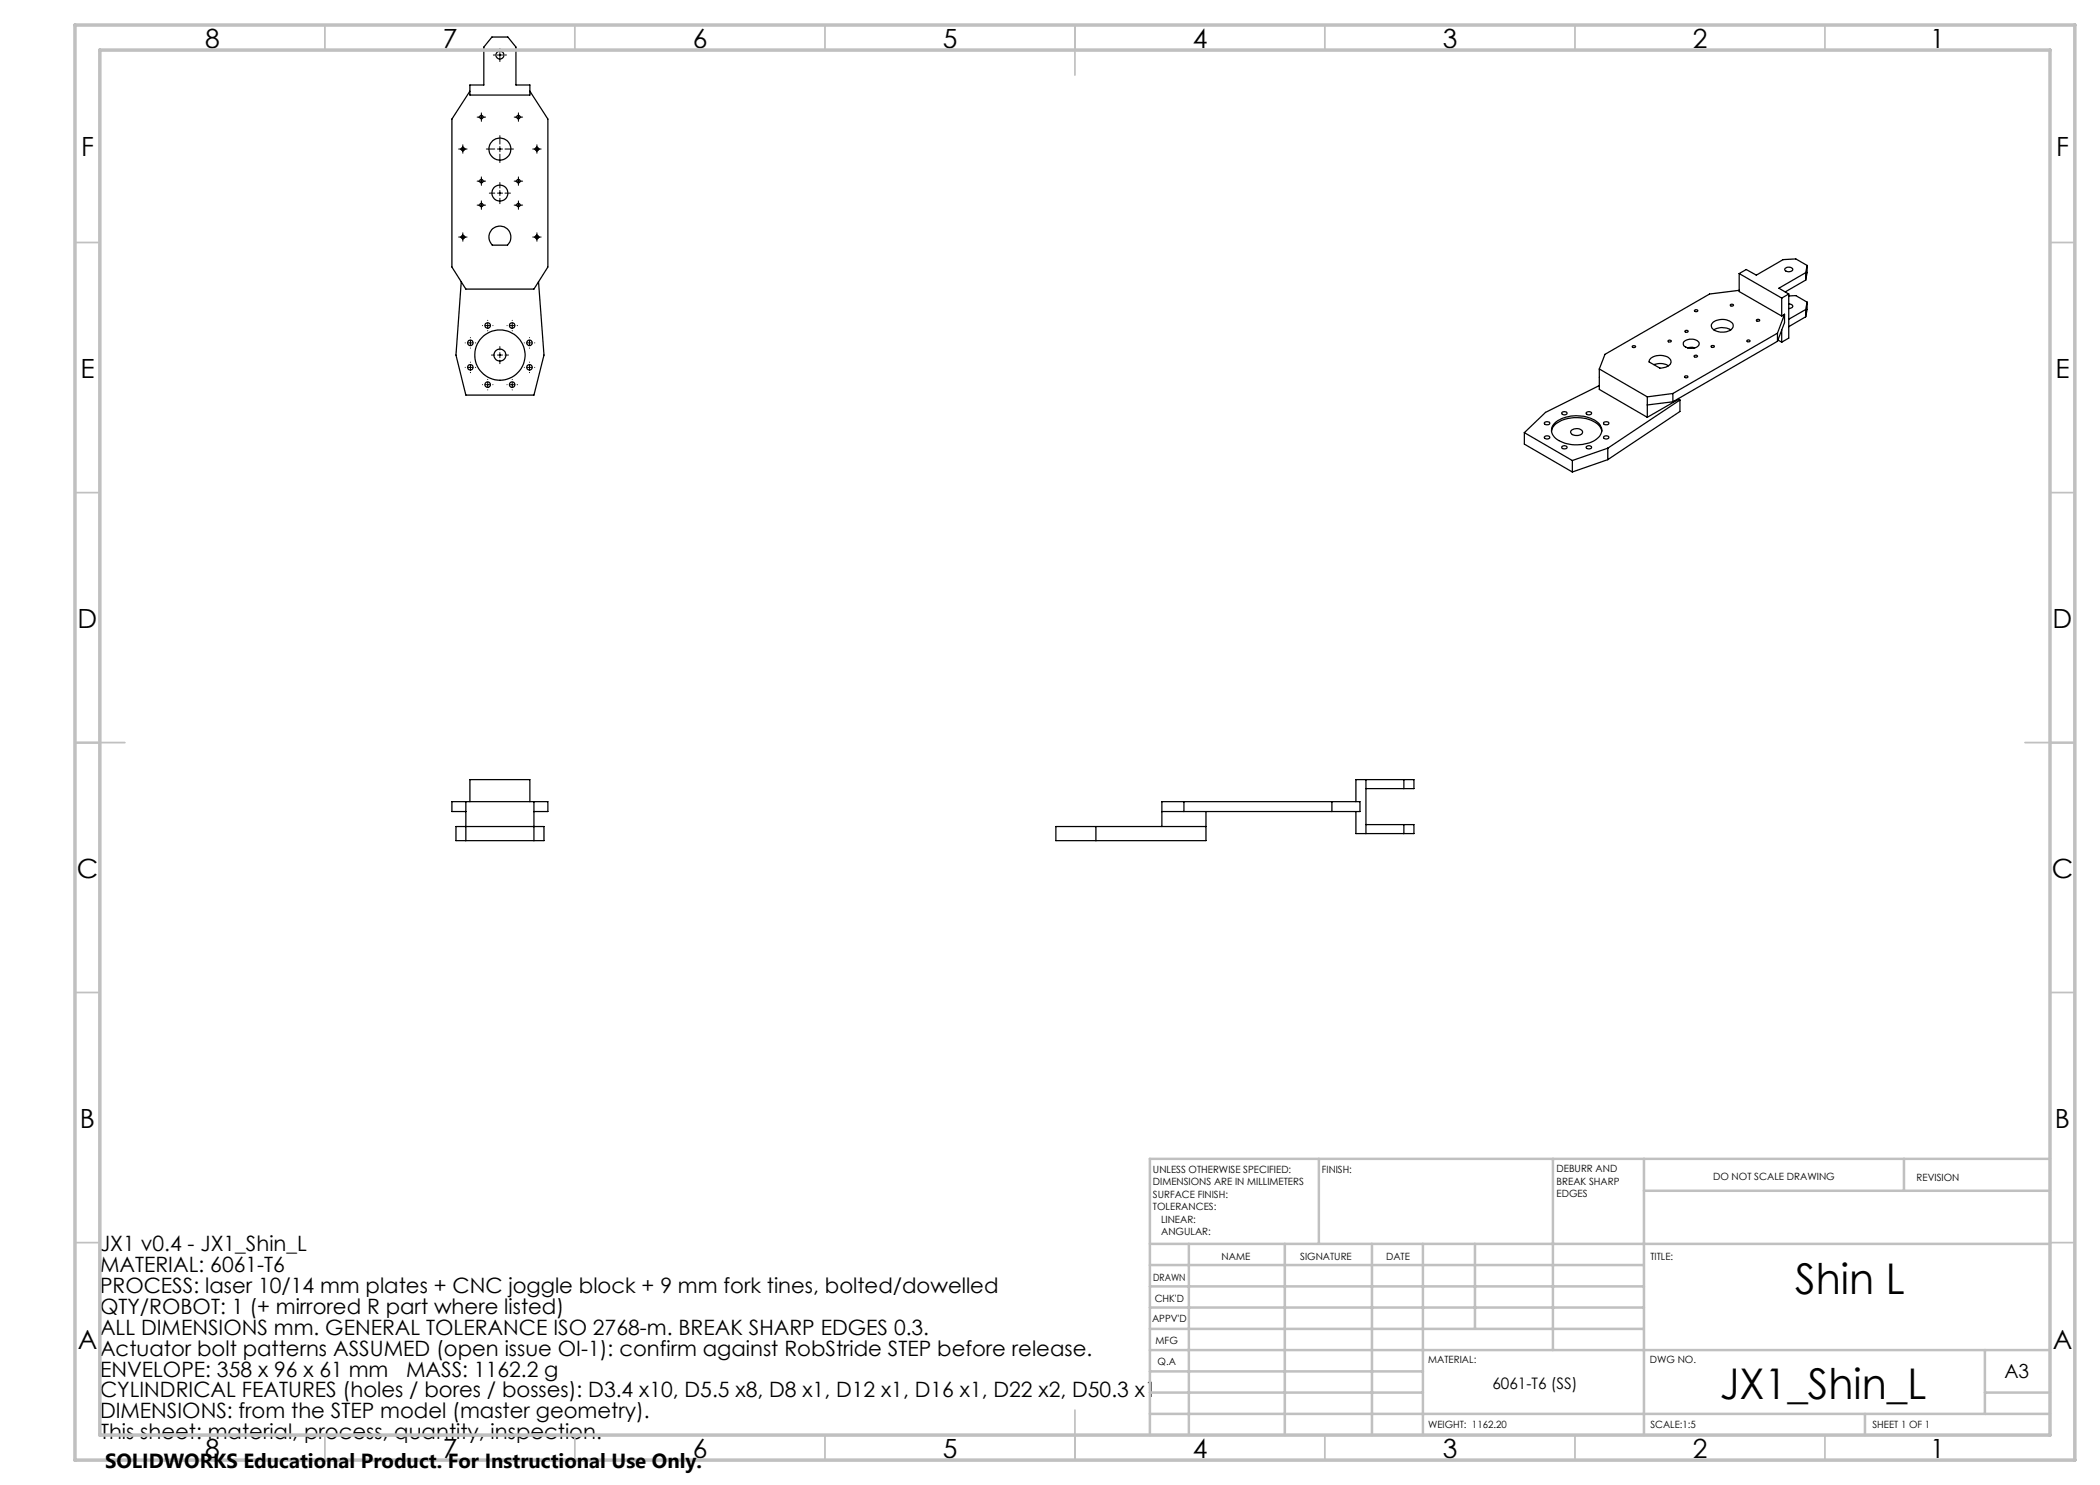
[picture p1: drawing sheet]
<svg xmlns="http://www.w3.org/2000/svg" width="420mm" height="297mm" viewBox="0 0 420 297" stroke-linecap="round" stroke-linejoin="round" font-family="sans-serif">
<g fill="none" stroke="#000" stroke-width=".25">
<path d="M94 18.2l-3.6 5.6v29.6l2.8 4.4h13.6l2.8-4.4v-29.6l-3.6-5.6M98.4 7.4h3.2l1.6 2v7.6h2.8v2h-12v-2h2.8v-7.6zM92.3 56.3l-1.1 14.7 2 8h13.6l2-8-1.1-14.7M98.6 45.7a2.21 2.21 0 0 1 3 .3 2.21 2.21 0 0 1-.1 3h-3a2.26 2.26 0 0 1 .1-3.3zM347.8 54.7v3.6l8.5 4.9M347.8 58.1l-5.9 .7-20.9 12.1-1.1 2.9M347.8 54.7l8.5 4.9M356.3 59.6v3.6M357 53.7a1 1 0 0 1 1.6 .2 .95 .95 0 0 1-1.7 0zM357.8 58.8l-1.5 .8M357.8 58.8v8.8l-1.5 .8M357.8 59.2l1.4-.1 2.2 1.3"/>
<path d="M361.1 54.5l-5.3 3.1 2 1.2M361.1 54.5v1.5M361.1 56l-4.1 2.4M361.4 53.1l-2.2-1.3-2.6 .1-5.3 3.1-2.1-1.1-1.4 .8M361.4 53.1l-.3 1.4M361.4 53.1v1.4l-.3 1.5M319.9 77.1l-10.8 5.4-4.2 4M319.9 73.8v4.1l9.6 5.6M319.9 73.8l9.6 5.6M326.5 69.2h.6a.32 .32 0 0 1-.3 .3 .32 .32 0 0 1-.3-.3zM329.5 79.4v4.1M330.2 71.6a3.1 3.1 0 0 1 3.8 .3 1.05 1.05 0 0 1-.8 1.5l-1.2 .2-2.2-1.2 .1-.4z"/>
<path d="M330.8 72.9a3.4 3.4 0 0 1 2.9 .3M333.6 68.2a.36 .36 0 0 1 .4-.2 .36 .36 0 0 1 .3 .3 .35 .35 0 0 1-.4 .1 .35 .35 0 0 1-.3-.2zM334.6 78.7l-5.1 .7M334.6 78.7v1.7M335.7 79.9l-6.2 3.6M335.7 79.9l.3 .1M335.7 79.7v.2M336.8 68.3a2.11 2.11 0 0 1 3 .3 1.33 1.33 0 0 1-1.7 1.1 1.32 1.32 0 0 1-1.4-1.1zM337 75.2h.5a.26 .26 0 0 1-.2 .4 .26 .26 0 0 1-.3-.4zM337 66.2a.29 .29 0 0 1 .4-.2 .29 .29 0 0 1 .1 .4l-.3 .1zM337.5 69.6l.7-.1 .8 .1M338.8 71.2a.35 .35 0 0 1 .4-.2 .35 .35 0 0 1 .3 .3 .35 .35 0 0 1-.4 .2 .35 .35 0 0 1-.3-.3z"/>
<path d="M338.9 62.1a.3 .3 0 0 1 .4-.2 .3 .3 0 0 1 .2 .4h-.4zM342.2 69.2a.3 .3 0 0 1 .4-.1 .3 .3 0 0 1 .2 .3h-.5zM342.6 64.4a3 3 0 0 1 4 .4 1.41 1.41 0 0 1-1.5 1.6 2.56 2.56 0 0 1-2.8-1v-.4zM342.8 66a3.3 3.3 0 0 1 3.3 0M346.1 60.9l.6 .1a.27 .27 0 0 1-.3 .2 .27 .27 0 0 1-.3-.3zM349.5 68l.5 .1a.31 .31 0 0 1-.3 .3 .31 .31 0 0 1-.3-.3zM351.3 64a.31 .31 0 0 1 .4-.1 .31 .31 0 0 1 .2 .3h-.5zM355.5 66.6l-20.9 12.1M355.5 66.6v1.7M355.5 68.3l-20.9 12.1M355.6 68l.7 .4M356.3 66v2.4"/>
<path d="M356.9 62.9l-.6 .3M356.9 62.9l-1.4 3.7M356.9 62.9v1.6l-1.4 3.8M357.8 60.8a.53 .53 0 0 1 .6 .1 .53 .53 0 0 1 .1 .6l-.7 .2M361.1 61.9v1.5M361.1 61.9l-3.3 1.9M361.1 63.4l-3.3 1.9M361.4 60.4v1.5l-.3 1.5M361.4 60.4l-.3 1.5M304.9 86.5l9.6 5.6M304.9 86.5v2.3l9.6 5.6M308.9 87.4a.64 .64 0 0 1 1.1 .1 .61 .61 0 0 1-.6 .3 .61 .61 0 0 1-.5-.4z"/>
<path d="M308.9 84.5a.67 .67 0 0 1 1.1 .2 .64 .64 0 0 1-1.1-.1zM310.3 86.3a3.6 3.6 0 0 1 3.4-2.6 6.7 6.7 0 0 1 6.3 1.6l.4 1M311 84.6a7.2 7.2 0 0 1 8.8 .1 2.06 2.06 0 0 1-.7 3.3 7.4 7.4 0 0 1-8.2-.6 1.92 1.92 0 0 1 .1-2.8zM312.4 89.3a.54 .54 0 0 1 .6-.2 .54 .54 0 0 1 .4 .5 .54 .54 0 0 1-.6 .2 .54 .54 0 0 1-.4-.5zM312.4 82.5a.54 .54 0 0 1 .6-.2 .54 .54 0 0 1 .4 .5 .54 .54 0 0 1-.6 .2 .54 .54 0 0 1-.4-.5zM314.3 86.1a1.52 1.52 0 0 1 2.2 .2 1.14 1.14 0 0 1-1.6 .8 .64 .64 0 0 1-.6-.3 .64 .64 0 0 1 0-.7zM314.5 92.1v2.3M317.3 82.5a.54 .54 0 0 1 .6-.2 .54 .54 0 0 1 .4 .5 .65 .65 0 0 1-1.1-.2zM317.3 89.3a.54 .54 0 0 1 .6-.2 .54 .54 0 0 1 .4 .5 .66 .66 0 0 1-1.1-.2zM320.7 84.5a.67 .67 0 0 1 1.1 .2 .61 .61 0 0 1-1.1-.1zM320.9 87.2a.54 .54 0 0 1 .8 .4 .54 .54 0 0 1-.6 .2 .54 .54 0 0 1-.4-.5zM321.6 89.6l-7.1 2.5"/>
<path d="M321.6 89.6v2.3M321.6 91.9l-7.1 2.5M334.6 80.4l-5.1 .6M336 80l-14.4 9.6M336 80v2.3l-14.4 9.6M273.2 157.7h9.6v-1.8h-11.6v4.4M273.2 155.9v10.8M280.8 155.9v1.8M91.2 165.3h17.6v2.8h-17.6zM93.2 160.3v7.8M93.2 162.3h-2.8v-2h19.2v2h-2.8M94 160.3v-4.4h12v4.4"/>
<path d="M106.8 160.3v7.8M219.2 165.3v2.8M232.4 162.3h39.6v-2h-39.6v5M236.8 160.3v2M241.2 162.3v5.8h-30v-2.8h30M266.4 160.3v2M271.2 162.3v4.4h11.6v-1.8h-9.6M280.8 164.9v1.8"/>
<circle cx="100" cy="11" r=".8"/>
<circle cx="92.6" cy="29.8" r=".33"/>
<circle cx="96.3" cy="36.2" r=".35"/>
<circle cx="96.3" cy="23.4" r=".34"/>
<circle cx="100" cy="29.8" r="2.2"/>
<circle cx="100" cy="38.6" r="1.6"/>
<circle cx="103.7" cy="36.2" r=".35"/>
<circle cx="103.7" cy="23.4" r=".34"/>
<circle cx="107.4" cy="29.8" r=".34"/>
<circle cx="92.6" cy="47.4" r=".34"/>
<circle cx="96.3" cy="41" r=".34"/>
<circle cx="103.7" cy="41" r=".34"/>
<circle cx="107.4" cy="47.4" r=".35"/>
<circle cx="94.1" cy="73.5" r=".55"/>
<circle cx="94.1" cy="68.6" r=".54"/>
<circle cx="97.5" cy="65.1" r=".56"/>
<circle cx="97.5" cy="76.9" r=".55"/>
<circle cx="100" cy="71" r="5"/>
<circle cx="100" cy="71" r="1.2"/>
<circle cx="102.4" cy="65.1" r=".55"/>
<circle cx="102.4" cy="76.9" r=".54"/>
<circle cx="105.9" cy="73.5" r=".56"/>
<circle cx="105.9" cy="68.6" r=".55"/>
</g>
<g fill="none" stroke="#000" stroke-width=".2">
<path d="M98.7 11h.3M99.5 11h1M100 9.7v.3M100 10.5v1M100 12v.3M101 11h.3M91.7 29.8h1.7M92.6 29v1.7M95.4 23.4h1.7M95.4 36.2h1.7M96.3 22.6v1.7M96.3 35.4v1.7"/>
<path d="M97.3 29.8h1.7M97.9 38.6h1.1M99.5 29.8h1M99.5 38.6h1M100 27.1v1.7M100 29.3v1M100 30.8v1.7M100 36.5v1.1M100 38.1v1M100 39.6v1.1M101 29.8h1.7M101 38.6h1.1"/>
<path d="M102.8 23.4h1.7M102.8 36.2h1.7M103.7 22.6v1.7M103.7 35.4v1.7M106.5 29.8h1.7M107.4 29v1.7M91.7 47.4h1.7M92.6 46.6v1.7M95.4 41h1.7M96.3 40.2v1.7M102.8 41h1.7M103.7 40.2v1.7"/>
<path d="M106.5 47.4h1.7M107.4 46.6v1.7M93 68.6h.1M93 73.5h.1M93.6 68.6h1M93.6 73.5h1M94.1 67.5v.1M94.1 68v1.1M94.1 69.6h.1M94.1 72.4v.1M94.1 73v1M94.1 74.5h.1"/>
<path d="M95.1 68.6h.1M95.1 73.5h.1M96.5 65.1h.1M96.5 76.9h.1M97 65.1h1M97 76.9h1M97.5 64.1h.1M97.5 64.6v1M97.5 66.1v.1M97.5 75.9h.1M97.5 76.4v1M97.5 78h.1"/>
<path d="M98.3 71h.7M98.6 65.1h.1M98.6 76.9h.1M99.5 71h1M100 69.3v.7M100 70.5v1M100 72v.7M101 71h.7M101.4 65.1h.1M101.4 76.9h.1M101.9 65.1h1M101.9 76.9h1"/>
<path d="M102.4 64.1h.1M102.4 64.6v1M102.4 66.1v.1M102.4 75.9h.1M102.4 76.4v1M102.4 78h.1M103.4 65.1h.1M103.4 76.9h.1M104.8 68.6h.1M104.8 73.5h.1M105.4 68.6h1M105.4 73.5h1"/>
<path d="M105.9 67.5v.1M105.9 68v1.1M105.9 69.6h.1M105.9 72.4v.1M105.9 73v1M105.9 74.5h.1M106.9 68.6h.1M106.9 73.5h.1"/>
</g>
<g fill="none" stroke="#c0c0c0" stroke-width=".35">
<path d="M65 5v5M115 5v5M165 5v5M215 5v10M265 5v5M315 5v5M365 5v5M15 48.5h5M410 48.5h5M15 98.5h5M410 98.5h5M15 148.5h10"/>
<path d="M405 148.5h10M15 198.5h5M410 198.5h5M15 248.5h5M410 248.5h5M65 287v5M115 287v5M165 287v5M215 282v10M265 287v5M315 287v5M365 287v5"/>
</g>
<g fill="none" stroke="#c0c0c0" stroke-width=".5">
<path d="M263.8 231.8v17M310.6 231.8v38.2M328.8 231.8v55.2M328.8 238.2h81.2M380.8 231.8v6.4M410 231.8h-180v55.2M230 248.8h180M230 257.3h98.8M230 253h98.8M237.8 248.8v38.2M257 248.8v38.2M274.4 248.8v38.2"/>
<path d="M284.6 248.8v38.2M295 248.8v17M230 265.8h98.8M230 261.5h98.8M230 278.5h54.6M230 274.3h54.6M230 270h180M397 278.5h13M397 270v12.8M230 282.8h180M373 282.8v4.2"/>
</g>
<path d="M15 5h400v287h-400zM20 10h390v277h-390z" fill="none" stroke="#c0c0c0" stroke-width=".7"/>
<g font-size="8.5">
<text x="359.1" y="258.8">Shin L</text>
<text x="343.9" y="279.7">JX1_Shin_L</text>
</g>
<g font-size="5.3">
<text x="41" y="9.5">8</text>
<text x="88.5" y="9.5">7</text>
<text x="138.5" y="9.5">6</text>
<text x="188.5" y="9.5">5</text>
<text x="238.5" y="9.5">4</text>
<text x="288.5" y="9.5">3</text>
<text x="338.5" y="9.5">2</text>
<text x="386" y="9.5">1</text>
<text x="16.2" y="31.2">F</text>
<text x="411.2" y="31.2">F</text>
<text x="16.1" y="75.5">E</text>
<text x="411.1" y="75.5">E</text>
<text x="15.5" y="125.5">D</text>
<text x="410.5" y="125.5">D</text>
<text x="15.4" y="175.5">C</text>
<text x="410.4" y="175.5">C</text>
<text x="16" y="225.5">B</text>
<text x="411" y="225.5">B</text>
<text x="15.5" y="269.7">A</text>
<text x="410.5" y="269.7">A</text>
<text x="41" y="291.5">8</text>
<text x="88.5" y="291.5">7</text>
<text x="138.5" y="291.5">6</text>
<text x="188.5" y="291.5">5</text>
<text x="238.5" y="291.5">4</text>
<text x="288.5" y="291.5">3</text>
<text x="338.5" y="291.5">2</text>
<text x="386" y="291.5">1</text>
</g>
<g font-size="4.2">
<text x="20" y="250.3">JX1 v0.4 - JX1_Shin_L</text>
<text x="20" y="254.4">MATERIAL: 6061-T6</text>
<text x="20" y="258.6">PROCESS: laser 10/14 mm plates + CNC joggle block + 9 mm fork tines, bolted/dowelled</text>
<text x="20" y="262.8">QTY/ROBOT: 1 (+ mirrored R part where listed)</text>
<text x="20" y="267">ALL DIMENSIONS mm. GENERAL TOLERANCE ISO 2768-m. BREAK SHARP EDGES 0.3.</text>
<text x="20" y="271.1">Actuator bolt patterns ASSUMED (open issue OI-1): confirm against RobStride STEP before release.</text>
<text x="20" y="275.3">ENVELOPE: 358 x 96 x 61 mm</text>
<text x="81.2" y="275.3">MASS: 1162.2 g</text>
<text x="20" y="279.5">CYLINDRICAL FEATURES (holes / bores / bosses): D3.4 x10, D5.5 x8, D8 x1, D12 x1, D16 x1, D22 x2, D50.3 x1</text>
<text x="20" y="283.7">DIMENSIONS: from the STEP model (master geometry).</text>
<text x="20" y="287.8">This sheet: material, process, quantity, inspection.</text>
</g>
<text font-size="4.1" x="21" y="293.7">SOLIDWORKS Educational Product. For Instructional Use Only.</text>
<text font-size="3.9" x="400.9" y="275.5">A3</text>
<text font-size="3.2" x="298.5" y="277.9">6061-T6 (SS)</text>
<g font-size="2">
<text x="230.6" y="234.6">UNLESS OTHERWISE SPECIFIED:</text>
<text x="230.6" y="237.1">DIMENSIONS ARE IN MILLIMETERS</text>
<text x="230.6" y="239.6">SURFACE FINISH:</text>
<text x="264.4" y="234.6">FINISH:</text>
<text x="311.3" y="234.5">DEBURR AND</text>
<text x="311.3" y="237">BREAK SHARP</text>
<text x="311.3" y="239.5">EDGES</text>
<text x="342.6" y="236">DO NOT SCALE DRAWING</text>
<text x="383.3" y="236.2">REVISION</text>
<text x="230.6" y="242.1">TOLERANCES:</text>
<text x="232.2" y="244.6">LINEAR:</text>
<text x="232.2" y="247.1">ANGULAR:</text>
<text x="244.3" y="252">NAME</text>
<text x="260" y="251.9">SIGNATURE</text>
<text x="277.2" y="251.9">DATE</text>
<text x="330.1" y="251.9">TITLE:</text>
<text x="230.6" y="256.1">DRAWN</text>
<text x="230.9" y="260.3">CHK'D</text>
<text x="230.4" y="264.4">APPV'D</text>
<text x="231.1" y="268.8">MFG</text>
<text x="231.5" y="273">Q.A</text>
<text x="285.6" y="272.5">MATERIAL:</text>
<text x="330" y="272.5">DWG NO.</text>
<text x="285.6" y="285.5">WEIGHT: 1162.20</text>
<text x="330.1" y="285.6">SCALE:1:5</text>
<text x="374.5" y="285.6">SHEET 1 OF 1</text>
</g>
</svg>
